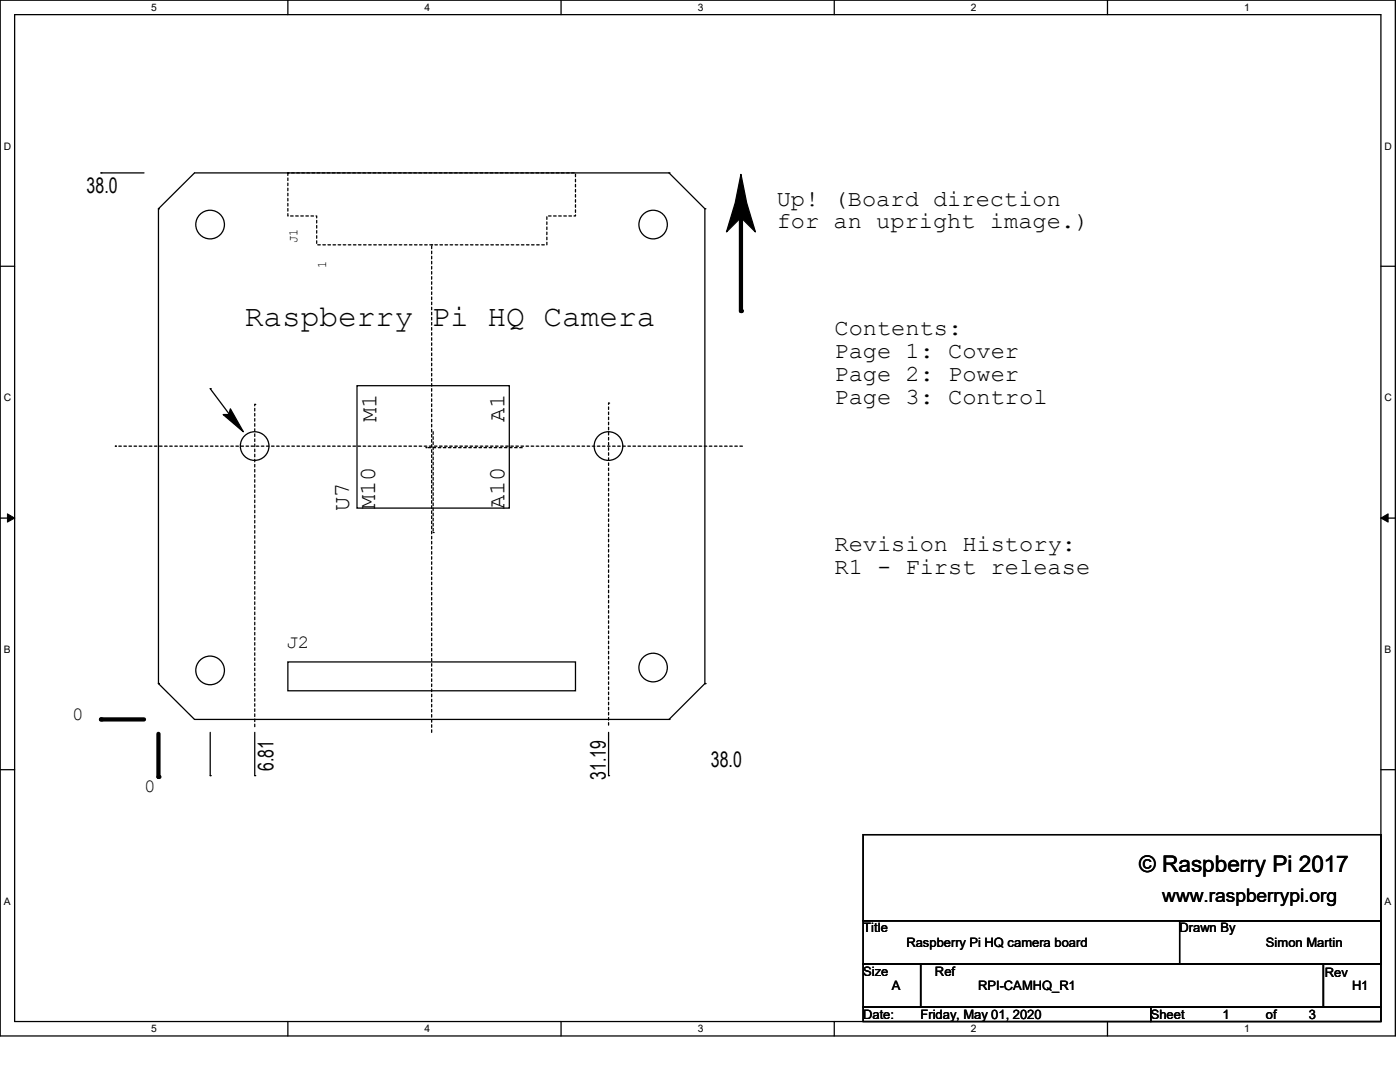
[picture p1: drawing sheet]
<svg xmlns="http://www.w3.org/2000/svg" width="279mm" height="216mm" viewBox="0 0 279 216" stroke-linecap="round" stroke-linejoin="round" font-family="sans-serif">
<path d="M0 0h278.5v206.7h-278.5zM2.9 2.9h272.7v200.9h-272.7z" fill="none" stroke="#000" stroke-width=".25"/>
<g fill="#fff">
<path d="M30.2 .3h1.1v2.3h-1.1z"/>
<path d="M30.2 204.1h1.1v2.3h-1.1z"/>
</g>
<path d="M57.4 0v2.9M57.4 203.8v2.9" fill="none" stroke="#000" stroke-width=".25"/>
<g fill="#fff">
<path d="M84.7 .3h1.1v2.3h-1.1z"/>
<path d="M84.7 204.1h1.1v2.3h-1.1z"/>
</g>
<path d="M112 0v2.9M112 203.8v2.9" fill="none" stroke="#000" stroke-width=".25"/>
<g fill="#fff">
<path d="M139.2 .3h1.1v2.3h-1.1z"/>
<path d="M139.2 204.1h1.1v2.3h-1.1z"/>
</g>
<path d="M166.5 0v2.9M166.5 203.8v2.9" fill="none" stroke="#000" stroke-width=".25"/>
<g fill="#fff">
<path d="M193.8 .3h1.1v2.3h-1.1z"/>
<path d="M193.8 204.1h1.1v2.3h-1.1z"/>
</g>
<path d="M221 0v2.9M221 203.8v2.9" fill="none" stroke="#000" stroke-width=".25"/>
<g fill="#fff">
<path d="M248.3 .3h1.1v2.3h-1.1z"/>
<path d="M248.3 204.1h1.1v2.3h-1.1z"/>
<path d="M.8 28h1.4v2.3h-1.4z"/>
<path d="M276.3 28h1.4v2.3h-1.4z"/>
<path d="M.8 78.2h1.4v2.3h-1.4z"/>
<path d="M276.3 78.2h1.4v2.3h-1.4z"/>
</g>
<path d="M0 53.1h2.9M275.6 53.1h2.9" fill="none" stroke="#000" stroke-width=".25"/>
<g fill="#fff">
<path d="M.8 128.5h1.3v2.2h-1.3z"/>
<path d="M276.3 128.5h1.3v2.2h-1.3z"/>
</g>
<path d="M0 103.4h2.9M275.6 103.4h2.9" fill="none" stroke="#000" stroke-width=".25"/>
<path d="M1.5 102.5l1.4 .9-1.4 .8zM275.6 103.4l1.4-.9v1.7z" fill="#000" stroke="#000" stroke-width=".2"/>
<g fill="#fff">
<path d="M.8 178.7h1.3v2.2h-1.3z"/>
<path d="M276.3 178.7h1.3v2.2h-1.3z"/>
</g>
<g fill="none" stroke="#000" stroke-width=".25">
<path d="M20.2 34.5h.1M20.2 34.5h8.5M133.5 34.5h.1M133.5 34.5l7.2 7.2M133.5 34.5h-94.7l-7.2 7.2M31.6 41.7h.1M31.6 41.7v94.7M140.7 41.7h.1M140.7 41.7v94.7M42 77.6h.1M42 77.6l5.1 6.9M71.2 77h30.4v24.4h-30.4z"/>
<path d="M31.6 136.4h.1M31.6 136.4l7.2 7.2h94.7M57.4 132.1h57.5v5.7h-57.5zM140.7 136.4h.1M140.7 136.4l-7.2 7.2M0 153.6h2.9M42 154.8h.1M42 146.1v8.7M50.8 154.8h.1M50.8 146.1v8.7M121.5 154.8h.1M121.5 146.1v8.7"/>
<path d="M133.5 143.6h.1M275.6 153.6h2.9M172.3 166.5h103.3v17.2h-103.3zM172.3 183.7h103.3v8.7h-103.3zM172.3 192.4h11.4v8.6h-11.4zM183.7 192.4h80.4v8.6h-80.4zM235.4 183.7h40.2v8.7h-40.2zM264.1 192.4h11.5v8.6h-11.5zM172.3 201h57.4v2.8h-57.4zM229.7 201h45.9v2.8h-45.9z"/>
<circle cx="41.9" cy="44.8" r="2.86"/>
<circle cx="130.3" cy="44.8" r="2.85"/>
<circle cx="50.8" cy="89" r="2.86"/>
<circle cx="121.4" cy="89" r="2.86"/>
<circle cx="41.9" cy="133.8" r="2.86"/>
<circle cx="130.3" cy="133.2" r="2.85"/>
</g>
<path d="M147.9 42.2v19.9M20.2 143.6h8.5M31.6 146.4v8.6" fill="none" stroke="#000" stroke-width=".85"/>
<g fill="#000">
<circle cx="147.9" cy="62.1" r=".42"/>
<circle cx="20.2" cy="143.6" r=".42"/>
<circle cx="31.6" cy="155" r=".42"/>
</g>
<path d="M86.1 48.9h.1M23 89h.1M50.8 80.7h.1M121.5 80.4h.1M148.2 89h-125.2M50.8 145v-64.3M86.1 146.1v-97.2M121.5 144.7v-64.3" fill="none" stroke="#000" stroke-width=".25" stroke-dasharray=".5 .5"/>
<path d="M57.4 34.5h57.5v8.6h-5.8v5.8h-45.9v-5.8h-5.8zM85 89.3h.1M86.4 86.1v20.2M104.2 89.3h-19.2M86.4 106.3h.1" fill="none" stroke="#000" stroke-width=".25" stroke-dasharray=".5"/>
<g fill="#000" stroke="#000" stroke-width=".25">
<path d="M147.9 34.8l1.1 5.7 1.7 5.8-2.8-2.9-2.9 2.9 1.7-5.8z" fill-rule="evenodd"/>
<path d="M44.5 82.7h1.2l.3-1.1 2.6 4.5z" fill-rule="evenodd"/>
</g>
<text font-size="6" x="48.9" y="65.1">Raspberry Pi HQ Camera</text>
<g font-size="4.6">
<text x="155" y="41">Up! (Board direction</text>
<text x="155" y="45.6">for an upright image.)</text>
<text x="166.5" y="66.8">Contents:</text>
<text x="166.5" y="71.4">Page 1: Cover</text>
<text x="166.5" y="76">Page 2: Power</text>
<text x="166.5" y="80.6">Page 3: Control</text>
<text x="75.1" y="84.2" transform="rotate(-90 75.1 84.2)">M1</text>
<text x="100.7" y="84.2" transform="rotate(-90 100.7 84.2)">A1</text>
<text x="69.7" y="101.9" transform="rotate(-90 69.7 101.9)">U7</text>
<text x="74.8" y="101.6" transform="rotate(-90 74.8 101.6)">M10</text>
<text x="100.7" y="101.6" transform="rotate(-90 100.7 101.6)">A10</text>
<text x="166.5" y="109.9">Revision History:</text>
<text x="166.5" y="114.5">R1 - First release</text>
<text x="227.4" y="174.1">© Raspberry Pi 2017</text>
</g>
<g font-size="4.3">
<text x="17.3" y="38.6">38.0</text>
<text x="54.6" y="153.9" transform="rotate(-90 54.6 153.9)">6.81</text>
<text x="120.9" y="155.6" transform="rotate(-90 120.9 155.6)">31.19</text>
<text x="141.9" y="153.1">38.0</text>
</g>
<g font-size="3.7">
<text x="57.1" y="129.3">J2</text>
<text x="14.4" y="143.7">0</text>
<text x="28.7" y="158">0</text>
<text x="231.9" y="179.9">www.raspberrypi.org</text>
</g>
<g font-size="2.6">
<text x="59.4" y="48.6" transform="rotate(-90 59.4 48.6)">J1</text>
<text x="65.1" y="53.4" transform="rotate(-90 65.1 53.4)">1</text>
<text x="172.3" y="186.1">Title</text>
<text x="180.9" y="188.9">Raspberry Pi HQ camera board</text>
<text x="235.4" y="186.1">Drawn By</text>
<text x="252.6" y="188.9">Simon Martin</text>
<text x="172.3" y="194.7">Size</text>
<text x="178" y="197.6">A</text>
<text x="186.6" y="194.7">Ref</text>
<text x="195.2" y="197.6">RPI-CAMHQ_R1</text>
<text x="264.4" y="195">Rev</text>
<text x="269.8" y="197.6">H1</text>
<text x="172.3" y="203.3">Date:</text>
<text x="183.7" y="203.3">Friday, May 01, 2020</text>
<text x="229.7" y="203.3">Sheet</text>
<text x="244" y="203.3">1</text>
<text x="252.6" y="203.3">of</text>
<text x="261.2" y="203.3">3</text>
</g>
<g font-size="2.1">
<text x="30.2" y="2.2">5</text>
<text x="84.7" y="2.2">4</text>
<text x="139.2" y="2.2">3</text>
<text x="193.8" y="2.2">2</text>
<text x="248.3" y="2.2">1</text>
<text x=".8" y="29.8">D</text>
<text x="276.3" y="29.8">D</text>
<text x=".8" y="80.1">C</text>
<text x="276.3" y="80.1">C</text>
<text x=".8" y="130.3">B</text>
<text x="276.3" y="130.3">B</text>
<text x=".8" y="180.5">A</text>
<text x="276.3" y="180.5">A</text>
<text x="30.2" y="206">5</text>
<text x="84.7" y="206">4</text>
<text x="139.2" y="206">3</text>
<text x="193.8" y="206">2</text>
<text x="248.3" y="206">1</text>
</g>
</svg>
